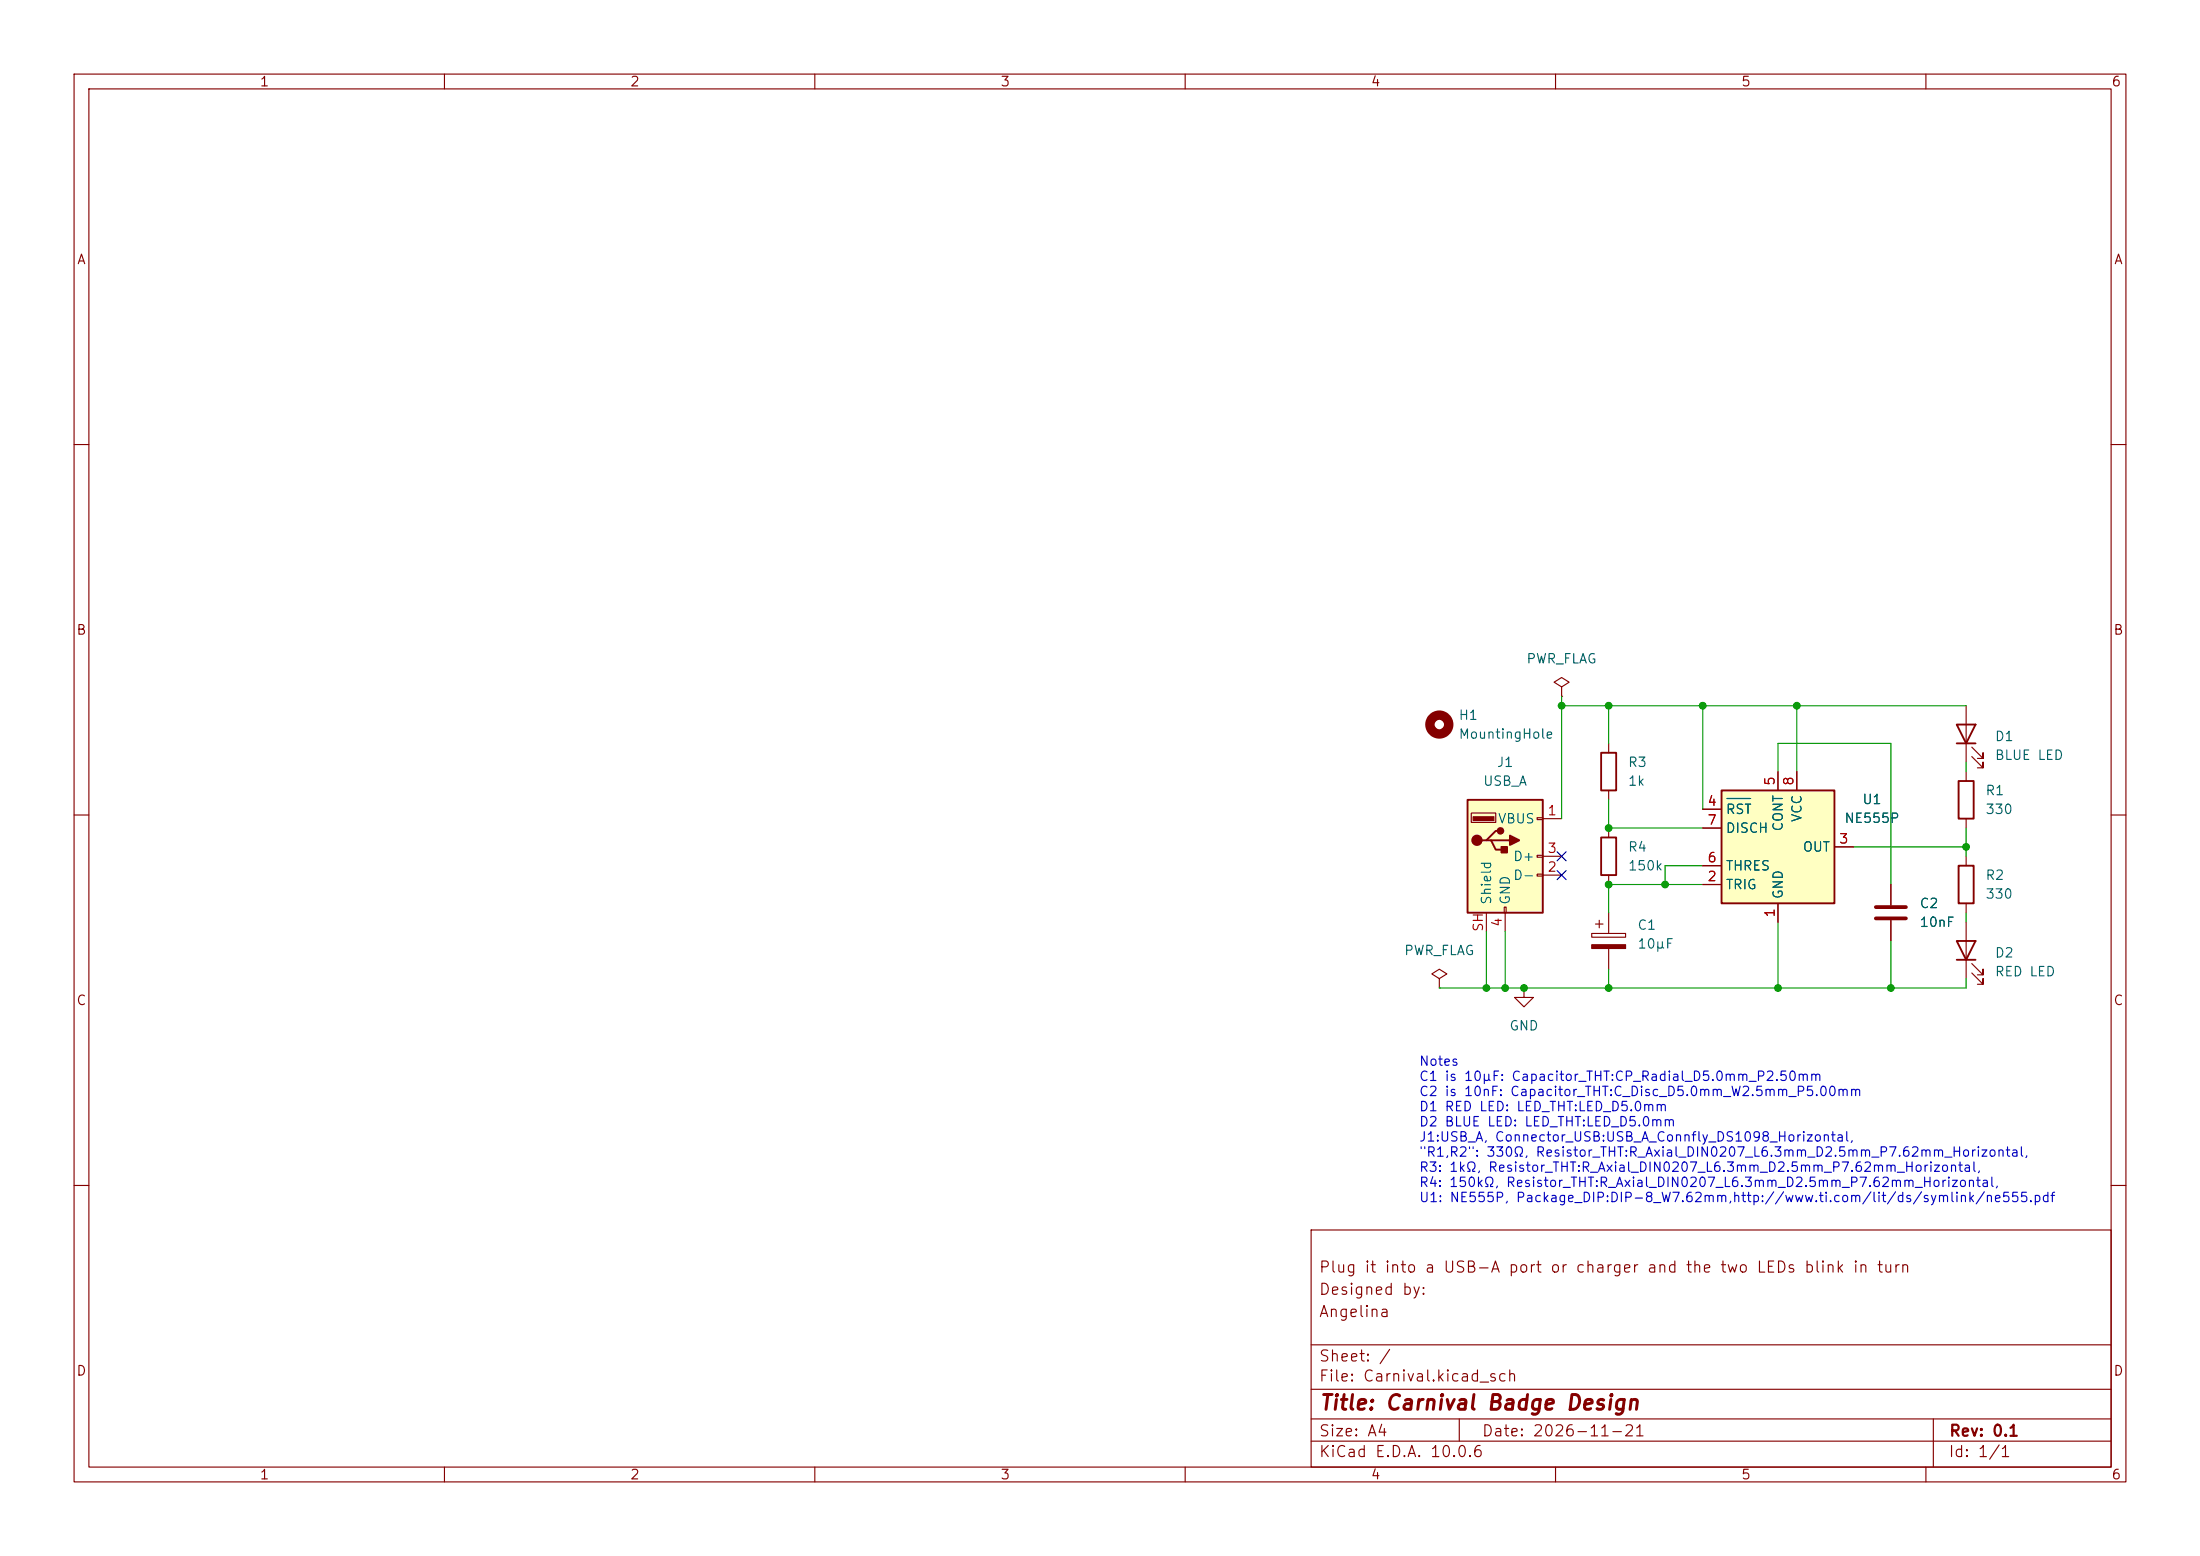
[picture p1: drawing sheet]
(kicad_sch
 (version 20260306)
 (generator "eeschema")
 (generator_version "10.0")
 (paper "A4")
 (title_block
  (title "Carnival Badge Design")
  (date "2026-11-21")
  (rev "0.1")
  (comment 1 "Angelina ")
  (comment 2 "Designed by:")
  (comment 3 "Plug it into a USB-A port or charger and the two LEDs blink in turn"))
 (lib_symbols
  (symbol "Connector:USB_A"
   (pin_names
    (offset 1.016)) (exclude_from_sim no) (in_bom yes) (on_board yes)
   (in_pos_files yes)
   (duplicate_pin_numbers_are_jumpers no)
   (property "Reference" "J" (at -5.08 11.43 0) (show_name no) (do_not_autoplace no) (effects (font (size 1.27 1.27)) (justify left)))
   (property "Value" "USB_A" (at -5.08 8.89 0) (show_name no) (do_not_autoplace no) (effects (font (size 1.27 1.27)) (justify left)))
   (property "Footprint" "" (at 3.81 -1.27 0) (show_name no) (do_not_autoplace no) (hide yes) (effects (font (size 1.27 1.27))))
   (property "Datasheet" "" (at 3.81 -1.27 0) (show_name no) (do_not_autoplace no) (hide yes) (effects (font (size 1.27 1.27))))
   (property "Description" "USB Type A connector" (at 0 0 0) (show_name no) (do_not_autoplace no) (hide yes) (effects (font (size 1.27 1.27))))
   (symbol "USB_A_0_1"
    (rectangle (start -5.08 -7.62) (end 5.08 7.62) (stroke (width 0.254) (type default)) (fill (type background)))
    (circle (center -3.81 2.159) (radius 0.635) (stroke (width 0.254) (type default)) (fill (type outline)))
    (polyline (pts (xy -3.175 2.159) (xy -2.54 2.159) (xy -1.27 3.429) (xy -0.635 3.429)) (stroke (width 0.254) (type default)) (fill (type none)))
    (polyline (pts (xy -2.54 2.159) (xy -1.905 2.159) (xy -1.27 0.889) (xy 0 0.889)) (stroke (width 0.254) (type default)) (fill (type none)))
    (rectangle (start -1.524 4.826) (end -4.318 5.334) (stroke (width 0) (type default)) (fill (type outline)))
    (rectangle (start -1.27 4.572) (end -4.572 5.842) (stroke (width 0) (type default)) (fill (type none)))
    (circle (center -0.635 3.429) (radius 0.381) (stroke (width 0.254) (type default)) (fill (type outline)))
    (rectangle (start -0.127 -7.62) (end 0.127 -6.858) (stroke (width 0) (type default)) (fill (type none)))
    (rectangle (start 0.254 1.27) (end -0.508 0.508) (stroke (width 0.254) (type default)) (fill (type outline)))
    (polyline (pts (xy 0.635 2.794) (xy 0.635 1.524) (xy 1.905 2.159) (xy 0.635 2.794)) (stroke (width 0.254) (type default)) (fill (type outline)))
    (rectangle (start 5.08 4.953) (end 4.318 5.207) (stroke (width 0) (type default)) (fill (type none)))
    (rectangle (start 5.08 -0.127) (end 4.318 0.127) (stroke (width 0) (type default)) (fill (type none)))
    (rectangle (start 5.08 -2.667) (end 4.318 -2.413) (stroke (width 0) (type default)) (fill (type none))))
   (symbol "USB_A_1_1"
    (polyline (pts (xy -1.905 2.159) (xy 0.635 2.159)) (stroke (width 0.254) (type default)) (fill (type none)))
    (pin power_in line (at 7.62 5.08 180) (length 2.54) (name "VBUS" (effects (font (size 1.27 1.27)))) (number "1" (effects (font (size 1.27 1.27)))))
    (pin bidirectional line (at 7.62 -2.54 180) (length 2.54) (name "D-" (effects (font (size 1.27 1.27)))) (number "2" (effects (font (size 1.27 1.27)))))
    (pin bidirectional line (at 7.62 0 180) (length 2.54) (name "D+" (effects (font (size 1.27 1.27)))) (number "3" (effects (font (size 1.27 1.27)))))
    (pin power_in line (at 0 -10.16 90) (length 2.54) (name "GND" (effects (font (size 1.27 1.27)))) (number "4" (effects (font (size 1.27 1.27)))))
    (pin passive line (at -2.54 -10.16 90) (length 2.54) (name "Shield" (effects (font (size 1.27 1.27)))) (number "SH" (effects (font (size 1.27 1.27))))))
   (embedded_fonts no))
  (symbol "Device:C"
   (pin_numbers (hide yes))
   (pin_names
    (offset 0.254)) (exclude_from_sim no) (in_bom yes) (on_board yes)
   (in_pos_files yes)
   (duplicate_pin_numbers_are_jumpers no)
   (property "Reference" "C" (at 0.635 2.54 0) (show_name no) (do_not_autoplace no) (effects (font (size 1.27 1.27)) (justify left)))
   (property "Value" "C" (at 0.635 -2.54 0) (show_name no) (do_not_autoplace no) (effects (font (size 1.27 1.27)) (justify left)))
   (property "Footprint" "" (at 0.9652 -3.81 0) (show_name no) (do_not_autoplace no) (hide yes) (effects (font (size 1.27 1.27))))
   (property "Datasheet" "" (at 0 0 0) (show_name no) (do_not_autoplace no) (hide yes) (effects (font (size 1.27 1.27))))
   (property "Description" "Unpolarized capacitor" (at 0 0 0) (show_name no) (do_not_autoplace no) (hide yes) (effects (font (size 1.27 1.27))))
   (symbol "C_0_1"
    (polyline (pts (xy -2.032 0.762) (xy 2.032 0.762)) (stroke (width 0.508) (type default)) (fill (type none)))
    (polyline (pts (xy -2.032 -0.762) (xy 2.032 -0.762)) (stroke (width 0.508) (type default)) (fill (type none))))
   (symbol "C_1_1"
    (pin passive line (at 0 3.81 270) (length 2.794) (name "" (effects (font (size 1.27 1.27)))) (number "1" (effects (font (size 1.27 1.27)))))
    (pin passive line (at 0 -3.81 90) (length 2.794) (name "" (effects (font (size 1.27 1.27)))) (number "2" (effects (font (size 1.27 1.27))))))
   (embedded_fonts no))
  (symbol "Device:C_Polarized"
   (pin_numbers (hide yes))
   (pin_names
    (offset 0.254)) (exclude_from_sim no) (in_bom yes) (on_board yes)
   (in_pos_files yes)
   (duplicate_pin_numbers_are_jumpers no)
   (property "Reference" "C" (at 0.635 2.54 0) (show_name no) (do_not_autoplace no) (effects (font (size 1.27 1.27)) (justify left)))
   (property "Value" "C_Polarized" (at 0.635 -2.54 0) (show_name no) (do_not_autoplace no) (effects (font (size 1.27 1.27)) (justify left)))
   (property "Footprint" "" (at 0.9652 -3.81 0) (show_name no) (do_not_autoplace no) (hide yes) (effects (font (size 1.27 1.27))))
   (property "Datasheet" "" (at 0 0 0) (show_name no) (do_not_autoplace no) (hide yes) (effects (font (size 1.27 1.27))))
   (property "Description" "Polarized capacitor" (at 0 0 0) (show_name no) (do_not_autoplace no) (hide yes) (effects (font (size 1.27 1.27))))
   (symbol "C_Polarized_0_1"
    (rectangle (start -2.286 0.508) (end 2.286 1.016) (stroke (width 0) (type default)) (fill (type none)))
    (polyline (pts (xy -1.778 2.286) (xy -0.762 2.286)) (stroke (width 0) (type default)) (fill (type none)))
    (polyline (pts (xy -1.27 2.794) (xy -1.27 1.778)) (stroke (width 0) (type default)) (fill (type none)))
    (rectangle (start 2.286 -0.508) (end -2.286 -1.016) (stroke (width 0) (type default)) (fill (type outline))))
   (symbol "C_Polarized_1_1"
    (pin passive line (at 0 3.81 270) (length 2.794) (name "" (effects (font (size 1.27 1.27)))) (number "1" (effects (font (size 1.27 1.27)))))
    (pin passive line (at 0 -3.81 90) (length 2.794) (name "" (effects (font (size 1.27 1.27)))) (number "2" (effects (font (size 1.27 1.27))))))
   (embedded_fonts no))
  (symbol "Device:LED"
   (pin_numbers (hide yes))
   (pin_names
    (offset 1.016) (hide yes)) (exclude_from_sim no) (in_bom yes) (on_board yes)
   (in_pos_files yes)
   (duplicate_pin_numbers_are_jumpers no)
   (property "Reference" "D" (at 0 2.54 0) (show_name no) (do_not_autoplace no) (effects (font (size 1.27 1.27))))
   (property "Value" "LED" (at 0 -2.54 0) (show_name no) (do_not_autoplace no) (effects (font (size 1.27 1.27))))
   (property "Footprint" "" (at 0 0 0) (show_name no) (do_not_autoplace no) (hide yes) (effects (font (size 1.27 1.27))))
   (property "Datasheet" "" (at 0 0 0) (show_name no) (do_not_autoplace no) (hide yes) (effects (font (size 1.27 1.27))))
   (property "Description" "Light emitting diode" (at 0 0 0) (show_name no) (do_not_autoplace no) (hide yes) (effects (font (size 1.27 1.27))))
   (property "Sim.Pins" "1=K 2=A" (at 0 0 0) (show_name no) (do_not_autoplace no) (hide yes) (effects (font (size 1.27 1.27))))
   (symbol "LED_0_1"
    (polyline (pts (xy -3.048 -0.762) (xy -4.572 -2.286) (xy -3.81 -2.286) (xy -4.572 -2.286) (xy -4.572 -1.524)) (stroke (width 0) (type default)) (fill (type none)))
    (polyline (pts (xy -1.778 -0.762) (xy -3.302 -2.286) (xy -2.54 -2.286) (xy -3.302 -2.286) (xy -3.302 -1.524)) (stroke (width 0) (type default)) (fill (type none)))
    (polyline (pts (xy -1.27 0) (xy 1.27 0)) (stroke (width 0) (type default)) (fill (type none)))
    (polyline (pts (xy -1.27 -1.27) (xy -1.27 1.27)) (stroke (width 0.254) (type default)) (fill (type none)))
    (polyline (pts (xy 1.27 -1.27) (xy 1.27 1.27) (xy -1.27 0) (xy 1.27 -1.27)) (stroke (width 0.254) (type default)) (fill (type none))))
   (symbol "LED_1_1"
    (pin passive line (at -3.81 0 0) (length 2.54) (name "K" (effects (font (size 1.27 1.27)))) (number "1" (effects (font (size 1.27 1.27)))))
    (pin passive line (at 3.81 0 180) (length 2.54) (name "A" (effects (font (size 1.27 1.27)))) (number "2" (effects (font (size 1.27 1.27))))))
   (embedded_fonts no))
  (symbol "Device:R"
   (pin_numbers (hide yes))
   (pin_names
    (offset 0)) (exclude_from_sim no) (in_bom yes) (on_board yes)
   (in_pos_files yes)
   (duplicate_pin_numbers_are_jumpers no)
   (property "Reference" "R" (at 2.032 0 90) (show_name no) (do_not_autoplace no) (effects (font (size 1.27 1.27))))
   (property "Value" "R" (at 0 0 90) (show_name no) (do_not_autoplace no) (effects (font (size 1.27 1.27))))
   (property "Footprint" "" (at -1.778 0 90) (show_name no) (do_not_autoplace no) (hide yes) (effects (font (size 1.27 1.27))))
   (property "Datasheet" "" (at 0 0 0) (show_name no) (do_not_autoplace no) (hide yes) (effects (font (size 1.27 1.27))))
   (property "Description" "Resistor" (at 0 0 0) (show_name no) (do_not_autoplace no) (hide yes) (effects (font (size 1.27 1.27))))
   (symbol "R_0_1"
    (rectangle (start -1.016 -2.54) (end 1.016 2.54) (stroke (width 0.254) (type default)) (fill (type none))))
   (symbol "R_1_1"
    (pin passive line (at 0 3.81 270) (length 1.27) (name "" (effects (font (size 1.27 1.27)))) (number "1" (effects (font (size 1.27 1.27)))))
    (pin passive line (at 0 -3.81 90) (length 1.27) (name "" (effects (font (size 1.27 1.27)))) (number "2" (effects (font (size 1.27 1.27))))))
   (embedded_fonts no))
  (symbol "Mechanical:MountingHole"
   (pin_names
    (offset 1.016)) (exclude_from_sim no) (in_bom no) (on_board yes)
   (in_pos_files yes)
   (duplicate_pin_numbers_are_jumpers no)
   (property "Reference" "H" (at 0 5.08 0) (show_name no) (do_not_autoplace no) (effects (font (size 1.27 1.27))))
   (property "Value" "MountingHole" (at 0 3.175 0) (show_name no) (do_not_autoplace no) (effects (font (size 1.27 1.27))))
   (property "Footprint" "" (at 0 0 0) (show_name no) (do_not_autoplace no) (hide yes) (effects (font (size 1.27 1.27))))
   (property "Datasheet" "" (at 0 0 0) (show_name no) (do_not_autoplace no) (hide yes) (effects (font (size 1.27 1.27))))
   (property "Description" "Mounting Hole without connection" (at 0 0 0) (show_name no) (do_not_autoplace no) (hide yes) (effects (font (size 1.27 1.27))))
   (symbol "MountingHole_0_1"
    (circle (center 0 0) (radius 1.27) (stroke (width 1.27) (type default)) (fill (type none))))
   (embedded_fonts no))
  (symbol "Timer:NE555P" (exclude_from_sim no) (in_bom yes) (on_board yes)
   (in_pos_files yes)
   (duplicate_pin_numbers_are_jumpers no)
   (property "Reference" "U" (at -10.16 8.89 0) (show_name no) (do_not_autoplace no) (effects (font (size 1.27 1.27)) (justify left)))
   (property "Value" "NE555P" (at 2.54 8.89 0) (show_name no) (do_not_autoplace no) (effects (font (size 1.27 1.27)) (justify left)))
   (property "Footprint" "Package_DIP:DIP-8_W7.62mm" (at 0 -24.13 0) (show_name no) (do_not_autoplace no) (hide yes) (effects (font (size 1.27 1.27))))
   (property "Datasheet" "http://www.ti.com/lit/ds/symlink/ne555.pdf" (at 0 -26.67 0) (show_name no) (do_not_autoplace no) (hide yes) (effects (font (size 1.27 1.27))))
   (property "Description" "Precision Timers, 555 compatible, PDIP-8" (at 0 -21.59 0) (show_name no) (do_not_autoplace no) (hide yes) (effects (font (size 1.27 1.27))))
   (symbol "NE555P_0_0"
    (pin power_in line (at 0 -10.16 90) (length 2.54) (name "GND" (effects (font (size 1.27 1.27)))) (number "1" (effects (font (size 1.27 1.27)))))
    (pin power_in line (at 2.54 10.16 270) (length 2.54) (name "VCC" (effects (font (size 1.27 1.27)))) (number "8" (effects (font (size 1.27 1.27))))))
   (symbol "NE555P_0_1"
    (rectangle (start -7.62 7.62) (end 7.62 -7.62) (stroke (width 0.254) (type default)) (fill (type background))))
   (symbol "NE555P_1_1"
    (pin input line (at -10.16 -5.08 0) (length 2.54) (name "TRIG" (effects (font (size 1.27 1.27)))) (number "2" (effects (font (size 1.27 1.27)))))
    (pin output line (at 10.16 0 180) (length 2.54) (name "OUT" (effects (font (size 1.27 1.27)))) (number "3" (effects (font (size 1.27 1.27)))))
    (pin input line (at -10.16 5.08 0) (length 2.54) (name "~{RST}" (effects (font (size 1.27 1.27)))) (number "4" (effects (font (size 1.27 1.27)))))
    (pin passive line (at 0 10.16 270) (length 2.54) (name "CONT" (effects (font (size 1.27 1.27)))) (number "5" (effects (font (size 1.27 1.27)))))
    (pin input line (at -10.16 -2.54 0) (length 2.54) (name "THRES" (effects (font (size 1.27 1.27)))) (number "6" (effects (font (size 1.27 1.27)))))
    (pin input line (at -10.16 2.54 0) (length 2.54) (name "DISCH" (effects (font (size 1.27 1.27)))) (number "7" (effects (font (size 1.27 1.27))))))
   (embedded_fonts no))
  (symbol "power:GND"
   (power global)
   (pin_numbers (hide yes))
   (pin_names
    (offset 0) (hide yes)) (exclude_from_sim no) (in_bom yes) (on_board yes)
   (in_pos_files yes)
   (duplicate_pin_numbers_are_jumpers no)
   (property "Reference" "#PWR" (at 0 -6.35 0) (show_name no) (do_not_autoplace no) (hide yes) (effects (font (size 1.27 1.27))))
   (property "Value" "GND" (at 0 -3.81 0) (show_name no) (do_not_autoplace no) (effects (font (size 1.27 1.27))))
   (property "Footprint" "" (at 0 0 0) (show_name no) (do_not_autoplace no) (hide yes) (effects (font (size 1.27 1.27))))
   (property "Datasheet" "" (at 0 0 0) (show_name no) (do_not_autoplace no) (hide yes) (effects (font (size 1.27 1.27))))
   (property "Description" "Power symbol creates a global label with name \"GND\" , ground" (at 0 0 0) (show_name no) (do_not_autoplace no) (hide yes) (effects (font (size 1.27 1.27))))
   (symbol "GND_0_1"
    (polyline (pts (xy 0 0) (xy 0 -1.27) (xy 1.27 -1.27) (xy 0 -2.54) (xy -1.27 -1.27) (xy 0 -1.27)) (stroke (width 0) (type default)) (fill (type none))))
   (symbol "GND_1_1"
    (pin power_in line (at 0 0 270) (length 0) (name "" (effects (font (size 1.27 1.27)))) (number "1" (effects (font (size 1.27 1.27))))))
   (embedded_fonts no))
  (symbol "power:PWR_FLAG"
   (power global)
   (pin_numbers (hide yes))
   (pin_names
    (offset 0) (hide yes)) (exclude_from_sim no) (in_bom yes) (on_board yes)
   (in_pos_files yes)
   (duplicate_pin_numbers_are_jumpers no)
   (property "Reference" "#FLG" (at 0 1.905 0) (show_name no) (do_not_autoplace no) (hide yes) (effects (font (size 1.27 1.27))))
   (property "Value" "PWR_FLAG" (at 0 3.81 0) (show_name no) (do_not_autoplace no) (effects (font (size 1.27 1.27))))
   (property "Footprint" "" (at 0 0 0) (show_name no) (do_not_autoplace no) (hide yes) (effects (font (size 1.27 1.27))))
   (property "Datasheet" "" (at 0 0 0) (show_name no) (do_not_autoplace no) (hide yes) (effects (font (size 1.27 1.27))))
   (property "Description" "Special symbol for telling ERC where power comes from" (at 0 0 0) (show_name no) (do_not_autoplace no) (hide yes) (effects (font (size 1.27 1.27))))
   (symbol "PWR_FLAG_0_0"
    (pin power_out line (at 0 0 90) (length 0) (name "" (effects (font (size 1.27 1.27)))) (number "1" (effects (font (size 1.27 1.27))))))
   (symbol "PWR_FLAG_0_1"
    (polyline (pts (xy 0 0) (xy 0 1.27) (xy -1.016 1.905) (xy 0 2.54) (xy 1.016 1.905) (xy 0 1.27)) (stroke (width 0) (type default)) (fill (type none))))
   (embedded_fonts no)))
 (text "Notes\nC1 is 10µF: Capacitor_THT:CP_Radial_D5.0mm_P2.50mm\nC2 is 10nF: Capacitor_THT:C_Disc_D5.0mm_W2.5mm_P5.00mm\nD1 RED LED: LED_THT:LED_D5.0mm\nD2 BLUE LED: LED_THT:LED_D5.0mm\nJ1:USB_A, Connector_USB:USB_A_Connfly_DS1098_Horizontal,\n\"R1,R2\": 330Ω, Resistor_THT:R_Axial_DIN0207_L6.3mm_D2.5mm_P7.62mm_Horizontal,\nR3: 1kΩ, Resistor_THT:R_Axial_DIN0207_L6.3mm_D2.5mm_P7.62mm_Horizontal,\nR4: 150kΩ, Resistor_THT:R_Axial_DIN0207_L6.3mm_D2.5mm_P7.62mm_Horizontal,\nU1: NE555P, Package_DIP:DIP-8_W7.62mm,http://www.ti.com/lit/ds/symlink/ne555.pdf\n"
  (exclude_from_sim no)
  (at 191.516 152.654 0)
  (effects (font (size 1.27 1.27)) (justify left)))
 (junction
  (at 217.17 133.35)
  (diameter 0)
  (color 0 0 0 0))
 (junction
  (at 200.66 133.35)
  (diameter 0)
  (color 0 0 0 0))
 (junction
  (at 242.57 95.25)
  (diameter 0)
  (color 0 0 0 0))
 (junction
  (at 205.74 133.35)
  (diameter 0)
  (color 0 0 0 0))
 (junction
  (at 265.43 114.3)
  (diameter 0)
  (color 0 0 0 0))
 (junction
  (at 224.79 119.38)
  (diameter 0)
  (color 0 0 0 0))
 (junction
  (at 240.03 133.35)
  (diameter 0)
  (color 0 0 0 0))
 (junction
  (at 217.17 119.38)
  (diameter 0)
  (color 0 0 0 0))
 (junction
  (at 203.2 133.35)
  (diameter 0)
  (color 0 0 0 0))
 (junction
  (at 217.17 95.25)
  (diameter 0)
  (color 0 0 0 0))
 (junction
  (at 210.82 95.25)
  (diameter 0)
  (color 0 0 0 0))
 (junction
  (at 255.27 133.35)
  (diameter 0)
  (color 0 0 0 0))
 (junction
  (at 217.17 111.76)
  (diameter 0)
  (color 0 0 0 0))
 (junction
  (at 229.87 95.25)
  (diameter 0)
  (color 0 0 0 0))
 (no_connect
  (at 210.82 118.11))
 (no_connect
  (at 210.82 115.57))
 (wire
  (pts (xy 229.87 119.38) (xy 224.79 119.38))
  (stroke (width 0) (type default)))
 (wire
  (pts (xy 242.57 104.14) (xy 242.57 95.25))
  (stroke (width 0) (type default)))
 (wire
  (pts (xy 224.79 116.84) (xy 224.79 119.38))
  (stroke (width 0) (type default)))
 (wire
  (pts (xy 210.82 110.49) (xy 210.82 95.25))
  (stroke (width 0) (type default)))
 (wire
  (pts (xy 217.17 119.38) (xy 217.17 123.19))
  (stroke (width 0) (type default)))
 (wire
  (pts (xy 200.66 125.73) (xy 200.66 133.35))
  (stroke (width 0) (type default)))
 (wire
  (pts (xy 217.17 133.35) (xy 240.03 133.35))
  (stroke (width 0) (type default)))
 (wire
  (pts (xy 217.17 111.76) (xy 229.87 111.76))
  (stroke (width 0) (type default)))
 (wire
  (pts (xy 203.2 133.35) (xy 205.74 133.35))
  (stroke (width 0) (type default)))
 (wire
  (pts (xy 205.74 133.35) (xy 217.17 133.35))
  (stroke (width 0) (type default)))
 (wire
  (pts (xy 217.17 130.81) (xy 217.17 133.35))
  (stroke (width 0) (type default)))
 (wire
  (pts (xy 265.43 115.57) (xy 265.43 114.3))
  (stroke (width 0) (type default)))
 (wire
  (pts (xy 200.66 133.35) (xy 203.2 133.35))
  (stroke (width 0) (type default)))
 (wire
  (pts (xy 255.27 133.35) (xy 265.43 133.35))
  (stroke (width 0) (type default)))
 (wire
  (pts (xy 217.17 107.95) (xy 217.17 111.76))
  (stroke (width 0) (type default)))
 (wire
  (pts (xy 210.82 93.98) (xy 210.82 95.25))
  (stroke (width 0) (type default)))
 (wire
  (pts (xy 240.03 124.46) (xy 240.03 133.35))
  (stroke (width 0) (type default)))
 (wire
  (pts (xy 229.87 116.84) (xy 224.79 116.84))
  (stroke (width 0) (type default)))
 (wire
  (pts (xy 229.87 95.25) (xy 229.87 109.22))
  (stroke (width 0) (type default)))
 (wire
  (pts (xy 217.17 95.25) (xy 229.87 95.25))
  (stroke (width 0) (type default)))
 (wire
  (pts (xy 194.31 133.35) (xy 200.66 133.35))
  (stroke (width 0) (type default)))
 (wire
  (pts (xy 265.43 111.76) (xy 265.43 114.3))
  (stroke (width 0) (type default)))
 (wire
  (pts (xy 224.79 119.38) (xy 217.17 119.38))
  (stroke (width 0) (type default)))
 (wire
  (pts (xy 229.87 95.25) (xy 242.57 95.25))
  (stroke (width 0) (type default)))
 (wire
  (pts (xy 217.17 95.25) (xy 217.17 100.33))
  (stroke (width 0) (type default)))
 (wire
  (pts (xy 203.2 125.73) (xy 203.2 133.35))
  (stroke (width 0) (type default)))
 (wire
  (pts (xy 265.43 123.19) (xy 265.43 124.46))
  (stroke (width 0) (type default)))
 (wire
  (pts (xy 250.19 114.3) (xy 265.43 114.3))
  (stroke (width 0) (type default)))
 (wire
  (pts (xy 242.57 95.25) (xy 265.43 95.25))
  (stroke (width 0) (type default)))
 (wire
  (pts (xy 240.03 133.35) (xy 255.27 133.35))
  (stroke (width 0) (type default)))
 (wire
  (pts (xy 255.27 127) (xy 255.27 133.35))
  (stroke (width 0) (type default)))
 (wire
  (pts (xy 240.03 100.33) (xy 255.27 100.33))
  (stroke (width 0) (type default)))
 (wire
  (pts (xy 210.82 95.25) (xy 217.17 95.25))
  (stroke (width 0) (type default)))
 (wire
  (pts (xy 255.27 100.33) (xy 255.27 119.38))
  (stroke (width 0) (type default)))
 (wire
  (pts (xy 240.03 104.14) (xy 240.03 100.33))
  (stroke (width 0) (type default)))
 (wire
  (pts (xy 265.43 133.35) (xy 265.43 132.08))
  (stroke (width 0) (type default)))
 (wire
  (pts (xy 265.43 102.87) (xy 265.43 104.14))
  (stroke (width 0) (type default)))
 (symbol
  (lib_id "Device:R")
  (at 265.43 107.95 0)
  (unit 1)
  (body_style 1)
  (exclude_from_sim no)
  (in_bom yes)
  (on_board yes)
  (in_pos_files yes)
  (dnp no)
  (fields_autoplaced yes)
  (property "Reference" "R1" (at 267.97 106.6799 0) (show_name no) (do_not_autoplace no) (effects (font (size 1.27 1.27)) (justify left)))
  (property "Value" "330" (at 267.97 109.2199 0) (show_name no) (do_not_autoplace no) (effects (font (size 1.27 1.27)) (justify left)))
  (property "Footprint" "Resistor_THT:R_Axial_DIN0207_L6.3mm_D2.5mm_P7.62mm_Horizontal" (at 263.652 107.95 90) (hide yes) (show_name no) (do_not_autoplace no) (effects (font (size 1.27 1.27))))
  (property "Datasheet" "" (at 265.43 107.95 0) (hide yes) (show_name no) (do_not_autoplace no) (effects (font (size 1.27 1.27))))
  (property "Description" "Resistor" (at 265.43 107.95 0) (hide yes) (show_name no) (do_not_autoplace no) (effects (font (size 1.27 1.27))))
  (pin "2")
  (pin "1"))
 (symbol
  (lib_id "Device:R")
  (at 217.17 104.14 0)
  (unit 1)
  (body_style 1)
  (exclude_from_sim no)
  (in_bom yes)
  (on_board yes)
  (in_pos_files yes)
  (dnp no)
  (fields_autoplaced yes)
  (property "Reference" "R3" (at 219.71 102.8699 0) (show_name no) (do_not_autoplace no) (effects (font (size 1.27 1.27)) (justify left)))
  (property "Value" "1k" (at 219.71 105.4099 0) (show_name no) (do_not_autoplace no) (effects (font (size 1.27 1.27)) (justify left)))
  (property "Footprint" "Resistor_THT:R_Axial_DIN0207_L6.3mm_D2.5mm_P7.62mm_Horizontal" (at 215.392 104.14 90) (hide yes) (show_name no) (do_not_autoplace no) (effects (font (size 1.27 1.27))))
  (property "Datasheet" "" (at 217.17 104.14 0) (hide yes) (show_name no) (do_not_autoplace no) (effects (font (size 1.27 1.27))))
  (property "Description" "Resistor" (at 217.17 104.14 0) (hide yes) (show_name no) (do_not_autoplace no) (effects (font (size 1.27 1.27))))
  (pin "2")
  (pin "1"))
 (symbol
  (lib_id "Mechanical:MountingHole")
  (at 194.31 97.79 0)
  (unit 1)
  (body_style 1)
  (exclude_from_sim no)
  (in_bom no)
  (on_board yes)
  (in_pos_files yes)
  (dnp no)
  (fields_autoplaced yes)
  (property "Reference" "H1" (at 196.85 96.5199 0) (show_name no) (do_not_autoplace no) (effects (font (size 1.27 1.27)) (justify left)))
  (property "Value" "MountingHole" (at 196.85 99.0599 0) (show_name no) (do_not_autoplace no) (effects (font (size 1.27 1.27)) (justify left)))
  (property "Footprint" "MountingHole:MountingHole_3mm" (at 194.31 97.79 0) (hide yes) (show_name no) (do_not_autoplace no) (effects (font (size 1.27 1.27))))
  (property "Datasheet" "" (at 194.31 97.79 0) (hide yes) (show_name no) (do_not_autoplace no) (effects (font (size 1.27 1.27))))
  (property "Description" "Mounting Hole without connection" (at 194.31 97.79 0) (hide yes) (show_name no) (do_not_autoplace no) (effects (font (size 1.27 1.27)))))
 (symbol
  (lib_id "Connector:USB_A")
  (at 203.2 115.57 0)
  (unit 1)
  (body_style 1)
  (exclude_from_sim no)
  (in_bom yes)
  (on_board yes)
  (in_pos_files yes)
  (dnp no)
  (fields_autoplaced yes)
  (property "Reference" "J1" (at 203.2 102.87 0) (show_name no) (do_not_autoplace no) (effects (font (size 1.27 1.27))))
  (property "Value" "USB_A" (at 203.2 105.41 0) (show_name no) (do_not_autoplace no) (effects (font (size 1.27 1.27))))
  (property "Footprint" "Connector_USB:USB_A_Connfly_DS1098_Horizontal" (at 207.01 116.84 0) (hide yes) (show_name no) (do_not_autoplace no) (effects (font (size 1.27 1.27))))
  (property "Datasheet" "" (at 207.01 116.84 0) (hide yes) (show_name no) (do_not_autoplace no) (effects (font (size 1.27 1.27))))
  (property "Description" "USB Type A connector" (at 203.2 115.57 0) (hide yes) (show_name no) (do_not_autoplace no) (effects (font (size 1.27 1.27))))
  (pin "1")
  (pin "SH")
  (pin "4")
  (pin "3")
  (pin "2"))
 (symbol
  (lib_id "Device:R")
  (at 265.43 119.38 0)
  (unit 1)
  (body_style 1)
  (exclude_from_sim no)
  (in_bom yes)
  (on_board yes)
  (in_pos_files yes)
  (dnp no)
  (fields_autoplaced yes)
  (property "Reference" "R2" (at 267.97 118.1099 0) (show_name no) (do_not_autoplace no) (effects (font (size 1.27 1.27)) (justify left)))
  (property "Value" "330" (at 267.97 120.6499 0) (show_name no) (do_not_autoplace no) (effects (font (size 1.27 1.27)) (justify left)))
  (property "Footprint" "Resistor_THT:R_Axial_DIN0207_L6.3mm_D2.5mm_P7.62mm_Horizontal" (at 263.652 119.38 90) (hide yes) (show_name no) (do_not_autoplace no) (effects (font (size 1.27 1.27))))
  (property "Datasheet" "" (at 265.43 119.38 0) (hide yes) (show_name no) (do_not_autoplace no) (effects (font (size 1.27 1.27))))
  (property "Description" "Resistor" (at 265.43 119.38 0) (hide yes) (show_name no) (do_not_autoplace no) (effects (font (size 1.27 1.27))))
  (pin "2")
  (pin "1"))
 (symbol
  (lib_id "Device:R")
  (at 217.17 115.57 0)
  (unit 1)
  (body_style 1)
  (exclude_from_sim no)
  (in_bom yes)
  (on_board yes)
  (in_pos_files yes)
  (dnp no)
  (fields_autoplaced yes)
  (property "Reference" "R4" (at 219.71 114.2999 0) (show_name no) (do_not_autoplace no) (effects (font (size 1.27 1.27)) (justify left)))
  (property "Value" "150k" (at 219.71 116.8399 0) (show_name no) (do_not_autoplace no) (effects (font (size 1.27 1.27)) (justify left)))
  (property "Footprint" "Resistor_THT:R_Axial_DIN0207_L6.3mm_D2.5mm_P7.62mm_Horizontal" (at 215.392 115.57 90) (hide yes) (show_name no) (do_not_autoplace no) (effects (font (size 1.27 1.27))))
  (property "Datasheet" "" (at 217.17 115.57 0) (hide yes) (show_name no) (do_not_autoplace no) (effects (font (size 1.27 1.27))))
  (property "Description" "Resistor" (at 217.17 115.57 0) (hide yes) (show_name no) (do_not_autoplace no) (effects (font (size 1.27 1.27))))
  (pin "2")
  (pin "1"))
 (symbol
  (lib_id "Device:LED")
  (at 265.43 99.06 90)
  (unit 1)
  (body_style 1)
  (exclude_from_sim no)
  (in_bom yes)
  (on_board yes)
  (in_pos_files yes)
  (dnp no)
  (fields_autoplaced yes)
  (property "Reference" "D1" (at 269.24 99.3774 90) (show_name no) (do_not_autoplace no) (effects (font (size 1.27 1.27)) (justify right)))
  (property "Value" "BLUE LED" (at 269.24 101.9174 90) (show_name no) (do_not_autoplace no) (effects (font (size 1.27 1.27)) (justify right)))
  (property "Footprint" "LED_THT:LED_D5.0mm" (at 265.43 99.06 0) (hide yes) (show_name no) (do_not_autoplace no) (effects (font (size 1.27 1.27))))
  (property "Datasheet" "" (at 265.43 99.06 0) (hide yes) (show_name no) (do_not_autoplace no) (effects (font (size 1.27 1.27))))
  (property "Description" "Light emitting diode" (at 265.43 99.06 0) (hide yes) (show_name no) (do_not_autoplace no) (effects (font (size 1.27 1.27))))
  (property "Sim.Pins" "1=K 2=A" (at 265.43 99.06 0) (hide yes) (show_name no) (do_not_autoplace no) (effects (font (size 1.27 1.27))))
  (pin "1")
  (pin "2"))
 (symbol
  (lib_id "Device:C")
  (at 255.27 123.19 0)
  (unit 1)
  (body_style 1)
  (exclude_from_sim no)
  (in_bom yes)
  (on_board yes)
  (in_pos_files yes)
  (dnp no)
  (fields_autoplaced yes)
  (property "Reference" "C2" (at 259.08 121.9199 0) (show_name no) (do_not_autoplace no) (effects (font (size 1.27 1.27)) (justify left)))
  (property "Value" "10nF" (at 259.08 124.4599 0) (show_name no) (do_not_autoplace no) (effects (font (size 1.27 1.27)) (justify left)))
  (property "Footprint" "Capacitor_THT:C_Disc_D5.0mm_W2.5mm_P5.00mm" (at 256.2352 127 0) (hide yes) (show_name no) (do_not_autoplace no) (effects (font (size 1.27 1.27))))
  (property "Datasheet" "" (at 255.27 123.19 0) (hide yes) (show_name no) (do_not_autoplace no) (effects (font (size 1.27 1.27))))
  (property "Description" "Unpolarized capacitor" (at 255.27 123.19 0) (hide yes) (show_name no) (do_not_autoplace no) (effects (font (size 1.27 1.27))))
  (pin "2")
  (pin "1"))
 (symbol
  (lib_id "power:GND")
  (at 205.74 133.35 0)
  (unit 1)
  (body_style 1)
  (exclude_from_sim no)
  (in_bom yes)
  (on_board yes)
  (in_pos_files yes)
  (dnp no)
  (fields_autoplaced yes)
  (property "Reference" "#PWR01" (at 205.74 139.7 0) (hide yes) (show_name no) (do_not_autoplace no) (effects (font (size 1.27 1.27))))
  (property "Value" "GND" (at 205.74 138.43 0) (show_name no) (do_not_autoplace no) (effects (font (size 1.27 1.27))))
  (property "Footprint" "" (at 205.74 133.35 0) (hide yes) (show_name no) (do_not_autoplace no) (effects (font (size 1.27 1.27))))
  (property "Datasheet" "" (at 205.74 133.35 0) (hide yes) (show_name no) (do_not_autoplace no) (effects (font (size 1.27 1.27))))
  (property "Description" "Power symbol creates a global label with name \"GND\" , ground" (at 205.74 133.35 0) (hide yes) (show_name no) (do_not_autoplace no) (effects (font (size 1.27 1.27))))
  (pin "1"))
 (symbol
  (lib_id "Device:C_Polarized")
  (at 217.17 127 0)
  (unit 1)
  (body_style 1)
  (exclude_from_sim no)
  (in_bom yes)
  (on_board yes)
  (in_pos_files yes)
  (dnp no)
  (fields_autoplaced yes)
  (property "Reference" "C1" (at 220.98 124.8409 0) (show_name no) (do_not_autoplace no) (effects (font (size 1.27 1.27)) (justify left)))
  (property "Value" "10µF" (at 220.98 127.3809 0) (show_name no) (do_not_autoplace no) (effects (font (size 1.27 1.27)) (justify left)))
  (property "Footprint" "Capacitor_THT:CP_Radial_D5.0mm_P2.50mm" (at 218.1352 130.81 0) (hide yes) (show_name no) (do_not_autoplace no) (effects (font (size 1.27 1.27))))
  (property "Datasheet" "" (at 217.17 127 0) (hide yes) (show_name no) (do_not_autoplace no) (effects (font (size 1.27 1.27))))
  (property "Description" "Polarized capacitor" (at 217.17 127 0) (hide yes) (show_name no) (do_not_autoplace no) (effects (font (size 1.27 1.27))))
  (pin "1")
  (pin "2"))
 (symbol
  (lib_id "power:PWR_FLAG")
  (at 210.82 93.98 0)
  (unit 1)
  (body_style 1)
  (exclude_from_sim no)
  (in_bom yes)
  (on_board yes)
  (in_pos_files yes)
  (dnp no)
  (fields_autoplaced yes)
  (property "Reference" "#FLG01" (at 210.82 92.075 0) (hide yes) (show_name no) (do_not_autoplace no) (effects (font (size 1.27 1.27))))
  (property "Value" "PWR_FLAG" (at 210.82 88.9 0) (show_name no) (do_not_autoplace no) (effects (font (size 1.27 1.27))))
  (property "Footprint" "Package_DIP:DIP-24_W7.62mm" (at 210.82 93.98 0) (hide yes) (show_name no) (do_not_autoplace no) (effects (font (size 1.27 1.27))))
  (property "Datasheet" "" (at 210.82 93.98 0) (hide yes) (show_name no) (do_not_autoplace no) (effects (font (size 1.27 1.27))))
  (property "Description" "Special symbol for telling ERC where power comes from" (at 210.82 93.98 0) (hide yes) (show_name no) (do_not_autoplace no) (effects (font (size 1.27 1.27))))
  (pin "1"))
 (symbol
  (lib_id "Device:LED")
  (at 265.43 128.27 90)
  (unit 1)
  (body_style 1)
  (exclude_from_sim no)
  (in_bom yes)
  (on_board yes)
  (in_pos_files yes)
  (dnp no)
  (fields_autoplaced yes)
  (property "Reference" "D2" (at 269.24 128.5874 90) (show_name no) (do_not_autoplace no) (effects (font (size 1.27 1.27)) (justify right)))
  (property "Value" "RED LED" (at 269.24 131.1274 90) (show_name no) (do_not_autoplace no) (effects (font (size 1.27 1.27)) (justify right)))
  (property "Footprint" "LED_THT:LED_D5.0mm" (at 265.43 128.27 0) (hide yes) (show_name no) (do_not_autoplace no) (effects (font (size 1.27 1.27))))
  (property "Datasheet" "" (at 265.43 128.27 0) (hide yes) (show_name no) (do_not_autoplace no) (effects (font (size 1.27 1.27))))
  (property "Description" "Light emitting diode" (at 265.43 128.27 0) (hide yes) (show_name no) (do_not_autoplace no) (effects (font (size 1.27 1.27))))
  (property "Sim.Pins" "1=K 2=A" (at 265.43 128.27 0) (hide yes) (show_name no) (do_not_autoplace no) (effects (font (size 1.27 1.27))))
  (pin "2")
  (pin "1"))
 (symbol
  (lib_id "power:PWR_FLAG")
  (at 194.31 133.35 0)
  (unit 1)
  (body_style 1)
  (exclude_from_sim no)
  (in_bom yes)
  (on_board yes)
  (in_pos_files yes)
  (dnp no)
  (fields_autoplaced yes)
  (property "Reference" "#FLG02" (at 194.31 131.445 0) (hide yes) (show_name no) (do_not_autoplace no) (effects (font (size 1.27 1.27))))
  (property "Value" "PWR_FLAG" (at 194.31 128.27 0) (show_name no) (do_not_autoplace no) (effects (font (size 1.27 1.27))))
  (property "Footprint" "" (at 194.31 133.35 0) (hide yes) (show_name no) (do_not_autoplace no) (effects (font (size 1.27 1.27))))
  (property "Datasheet" "" (at 194.31 133.35 0) (hide yes) (show_name no) (do_not_autoplace no) (effects (font (size 1.27 1.27))))
  (property "Description" "Special symbol for telling ERC where power comes from" (at 194.31 133.35 0) (hide yes) (show_name no) (do_not_autoplace no) (effects (font (size 1.27 1.27))))
  (pin "1"))
 (symbol
  (lib_id "Timer:NE555P")
  (at 240.03 114.3 0)
  (unit 1)
  (body_style 1)
  (exclude_from_sim no)
  (in_bom yes)
  (on_board yes)
  (in_pos_files yes)
  (dnp no)
  (fields_autoplaced yes)
  (property "Reference" "U1" (at 252.73 107.8798 0) (show_name no) (do_not_autoplace no) (effects (font (size 1.27 1.27))))
  (property "Value" "NE555P" (at 252.73 110.4198 0) (show_name no) (do_not_autoplace no) (effects (font (size 1.27 1.27))))
  (property "Footprint" "Package_DIP:DIP-8_W7.62mm" (at 240.03 138.43 0) (hide yes) (show_name no) (do_not_autoplace no) (effects (font (size 1.27 1.27))))
  (property "Datasheet" "http://www.ti.com/lit/ds/symlink/ne555.pdf" (at 240.03 140.97 0) (hide yes) (show_name no) (do_not_autoplace no) (effects (font (size 1.27 1.27))))
  (property "Description" "Precision Timers, 555 compatible, PDIP-8" (at 240.03 135.89 0) (hide yes) (show_name no) (do_not_autoplace no) (effects (font (size 1.27 1.27))))
  (pin "5")
  (pin "1")
  (pin "3")
  (pin "6")
  (pin "8")
  (pin "7")
  (pin "4")
  (pin "2"))
 (sheet_instances
  (path ""
   (page "1")))
 (embedded_fonts no))
